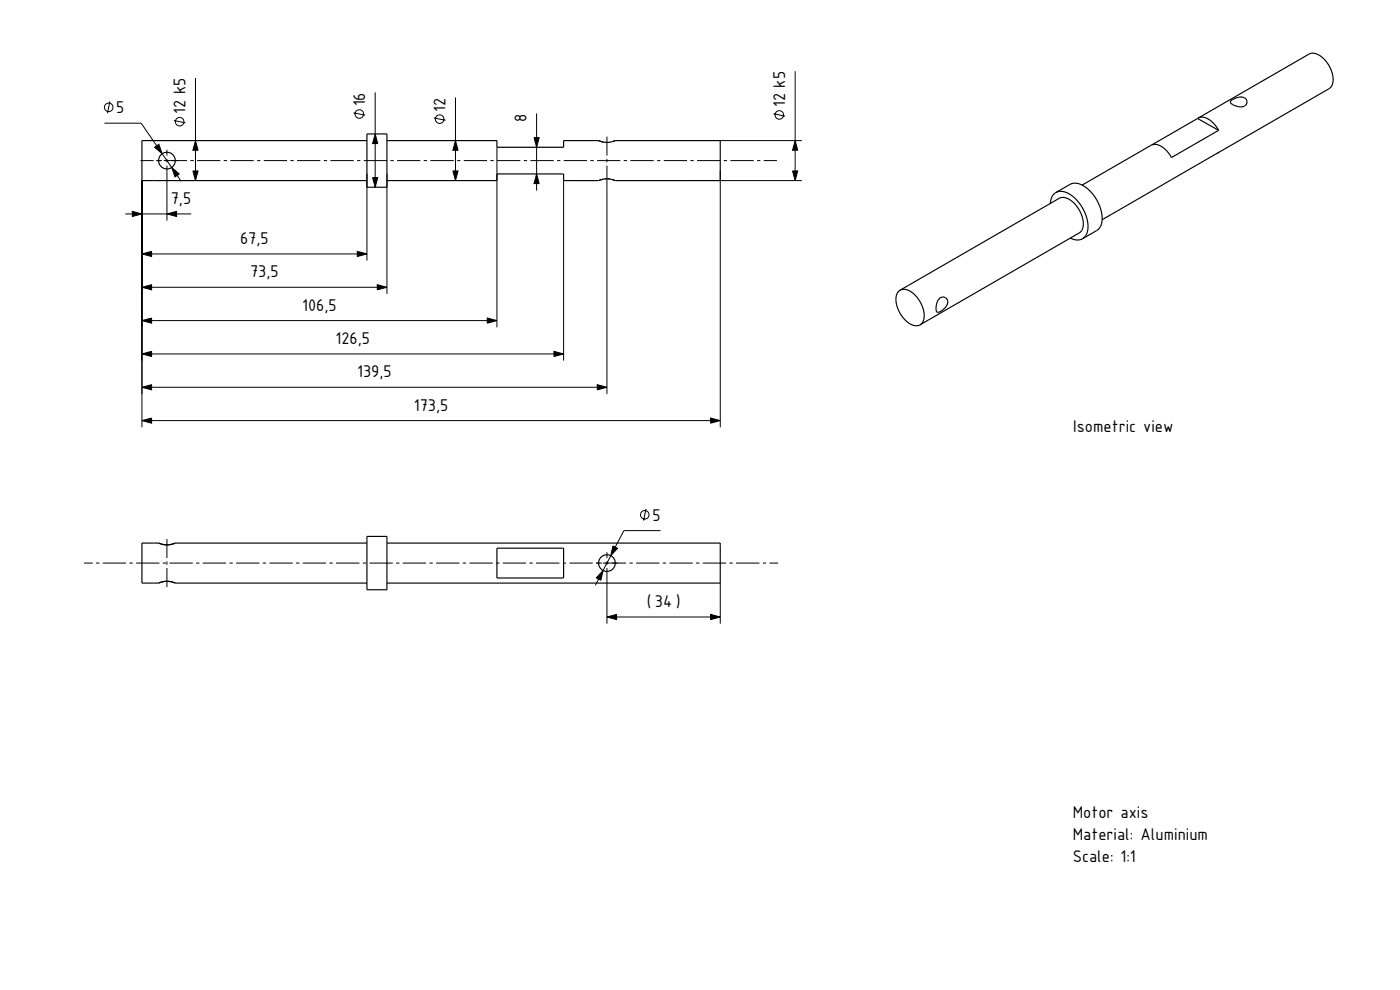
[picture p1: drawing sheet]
<svg xmlns="http://www.w3.org/2000/svg" width="420mm" height="297mm" viewBox="0 0 420 297" stroke-linecap="round" stroke-linejoin="round" font-family="sans-serif">
<g fill="none" stroke="#000" stroke-width=".3">
<path d="M31.3 36.9h11l4.7 6.8M33 30.4l-.7 3.5M52.1 36.2l3.5 .7M58.6 23.4v18.8M106.1 33.9l3.5 .7M112.6 27.7v12.5M130.1 35.4l3.5 .7M136.6 29.3v12.9M161 34v7.3M232 34.1l3.5 .7M238.5 21.4v20.8M42.2 48.2h3.9"/>
<path d="M42.6 54.2v74M46.4 44.2l1.3-.9 1 2.8zM46.8 48.2h1.8M48.7 46.1l2.8 4.1M49.1 48.2h7M50.1 44.9v1.8M50.1 47.7v1M50.1 49.7v16.5M51.5 50.2l2.3 2-1.3 .9zM53.1 52.6l1.2 1.8M57.1 48.2h1M57.9 51.3h1.5l-.8 2.9z"/>
<path d="M58.6 42.2l.8 2.9h-1.5zM58.6 45.1v6.2M59.1 48.2h7M67.1 48.2h1M69.1 48.2h7M77.1 48.2h1M79.1 48.2h7M87.1 48.2h1M89.1 48.2h7M97.1 48.2h1M99.1 48.2h7M107.1 48.2h1"/>
<path d="M109.1 48.2h7M110.1 52v26.2M111.8 53.3h1.5l-.7 2.9zM112.6 40.2l.7 2.9h-1.5zM112.6 43.1v10.2M116.1 52v36.2M117.1 48.2h1M119.1 48.2h7M127.1 48.2h1M129.1 48.2h7M135.9 51.3h1.5l-.8 2.9zM136.6 42.2l.8 2.9h-1.5z"/>
<path d="M136.6 45.1v6.2M137.1 48.2h1M139.1 48.2h7M147.1 48.2h1M149.1 44.2v54M149.1 48.2h7M157.1 48.2h1M159.1 48.2h7M160.2 41.3h1.6l-.8 2.9zM161 52.2l.8 2.9h-1.6zM161 44.2v8M161 55.1v2.1"/>
<path d="M167.1 48.2h1M169.1 54.2v54M169.1 48.2h7M177.1 48.2h1M179.1 48.2h7M182.1 41v5.7M182.1 47.7v1M182.1 49.7v68.5M187.1 48.2h1M189.1 48.2h7M197.1 48.2h1M199.1 48.2h7"/>
<path d="M207.1 48.2h1M209.1 48.2h7M216.1 51.1v77.1M216.1 54.2h24.4M216.1 42.2h24.4M217.1 48.2h1M219.1 48.2h7M227.1 48.2h1M229.1 48.2h4M237.8 51.3h1.5l-.8 2.9zM238.5 42.2l.8 2.9h-1.5zM238.5 45.1v6.2"/>
<path d="M37.6 64.2h2.1M39.7 63.4l2.9 .8-2.9 .8zM42.6 76.2l2.9-.8v1.6zM42.6 64.2h7.5M45.5 76.2h61.7M50.1 64.2l2.9-.8v1.6zM53 64.2h4.4M107.2 75.4l2.9 .8-2.9 .8zM42.6 86.2l2.9-.8v1.6zM42.6 96.2l2.9-.8v1.6zM45.5 86.2h67.7M45.5 96.2h100.7"/>
<path d="M113.2 85.4l2.9 .8-2.9 .8zM146.2 95.4l2.9 .8-2.9 .8zM42.6 106.2l2.9-.8v1.6zM42.6 116.2l2.9-.8v1.6zM45.5 106.2h120.7M45.5 116.2h133.7M166.2 105.4l2.9 .8-2.9 .8zM179.2 115.4l2.9 .8-2.9 .8zM42.6 126.2l2.9-.8v1.6zM45.5 126.2h167.7M213.2 125.4l2.9 .8-2.9 .8zM193.8 152.7l-.7 3.5"/>
<path d="M198.2 159.2h-11l-2.6 4.9M25.2 168.9h2.6M28.8 168.9h1M30.8 168.9h7M38.8 168.9h1M40.8 168.9h7M48.8 168.9h1M50.1 161.7v5.7M50.1 168.4v1M50.1 170.4v5.7M50.8 168.9h7M58.8 168.9h1"/>
<path d="M60.8 168.9h7M68.8 168.9h1M70.8 168.9h7M78.8 168.9h1M80.8 168.9h7M88.8 168.9h1M90.8 168.9h7M98.8 168.9h1M100.8 168.9h7M108.8 168.9h1M110.8 168.9h7M118.8 168.9h1"/>
<path d="M120.8 168.9h7M128.8 168.9h1M130.8 168.9h7M138.8 168.9h1M140.8 168.9h7M148.8 168.9h1M150.8 168.9h7M158.8 168.9h1M160.8 168.9h7M168.8 168.9h1M170.8 168.9h7M178.8 168.9h1.8"/>
<path d="M179.6 173.7l-1 1.9M180.8 168.9h7M180.9 171.1l-.6 3-1.4-.7zM182.1 165.7v1.7M182.1 168.4v1M182.1 170.4v16.7M183.2 166.7l-2.3 4.4M183.9 163.8l1.4 .7-2.1 2.2zM188.8 168.9h1M190.8 168.9h7M198.8 168.9h1M200.8 168.9h7"/>
<path d="M208.8 168.9h1M210.8 168.9h7M216.1 174.9v12.2M218.8 168.9h1M220.8 168.9h7M228.8 168.9h1M230.8 168.9h2.6M182.1 185.1l2.9-.8v1.6zM185 185.1h28.2M213.2 184.3l2.9 .8-2.9 .8z"/>
<circle cx="32.6" cy="32.2" r="1.28"/>
<circle cx="53.9" cy="36.5" r="1.28"/>
<circle cx="107.8" cy="34.2" r="1.28"/>
<circle cx="131.9" cy="35.7" r="1.28"/>
<circle cx="233.8" cy="34.5" r="1.28"/>
<circle cx="193.4" cy="154.4" r="1.28"/>
</g>
<g fill="none" stroke="#000" stroke-width=".35">
<path d="M359.3 35.6l-13.8 7.9M359.3 35.6l6.3 3.5M359.5 35.4l33.2-19.2a4.4 4.4 0 0 1 5.1 2.2l1.1 1.7 .7 1.8a4 4 0 0 1-.9 4.7l-33.2 19.2M359.5 35.4l-.2 .2M359.5 35.4a4.5 4.5 0 0 1 5.1 2.2l1 1.5M365.6 39.1l-14.1 8.2-1.5-2a4.1 4.1 0 0 0-4.7-1.7l-20.7 11.9M369.1 30.6h.1M369.3 30.2a3.8 3.8 0 0 1 4.4-.6 1.51 1.51 0 0 1 .2 1.8 1.51 1.51 0 0 1-1.7 .7 3.3 3.3 0 0 1-3.1-1.5zM110.1 42.2h-67.5v12h67.5M110.1 40.2h6v16h-6zM116.1 42.2h33v2h20v-2h10.5l.7 .2M180.3 42.4l1.8 .3"/>
<path d="M180.3 42.4l.7 .2M180.3 53.9l1.8-.3 1.8 .3M180.3 53.9l-.5 .2M180.3 53.9l-.7 .3h-10.5v-2h-20v2h-33M180.8 53.8l-.5 .1M181.6 42.7h.5M181.9 53.6l-.5 .1M182.3 53.6l.7 .1M183.7 53.9h.2M183.9 42.4l.7-.2h31.5v12h-31.5l-.7-.3M183.9 42.4l-1.8 .3M183.9 53.9l.5 .2"/>
<path d="M183.9 42.4l-.1 .1M316.8 57.8l4.2-2.5a5.5 5.5 0 0 1 6.2 2.2l1.8 2.4 1.1 2.4 .5 2.7-.2 2.3a3.2 3.2 0 0 1-1.4 1.9l-4.2 2.4M316.8 57.8a3.8 3.8 0 0 0-1.7 3.2M316.8 57.8a5.5 5.5 0 0 1 6.2 2.2l2.2 3.2 1.1 3.4 .1 1.7-.2 1.4-.6 1.1-.8 .8M365.5 45.8l.2-.1-35.1 20.2M365.5 45.8l-.2 .1M321.1 71.4l.7 .3a3.4 3.4 0 0 0 3-.1M270 87.1a4.4 4.4 0 0 1 5.1 2.1l1.1 1.7 .7 1.6a4.2 4.2 0 0 1-.9 5M270 87.1a4.5 4.5 0 0 0-.6 5.6l.8 1.5 1.2 1.6a4.1 4.1 0 0 0 4.6 1.7M270 87.1l47.8-27.6a4.4 4.4 0 0 1 5 2.1l1.1 1.7 .8 1.8a4.1 4.1 0 0 1-.9 4.8l-47.8 27.6M281.9 89.5a1.57 1.57 0 0 1 2.2 .2 1.57 1.57 0 0 1-.3 2.2 2.84 2.84 0 0 1-2.8 1.6 4.1 4.1 0 0 1 .9-4zM47.6 174.9a6 6 0 0 1 5 0"/>
<path d="M47.6 162.9a6 6 0 0 0 5 0M47.6 162.9h-5v12h5M52.6 162.9h57.5M52.6 174.9h57.5M110.1 160.9h6v16h-6zM116.1 162.9h100v12h-100M149.1 164.5h20v8.9h-20z"/>
<circle cx="50.1" cy="48.2" r="2.5"/>
<circle cx="182.1" cy="168.9" r="2.5"/>
</g>
<g fill="#000">
<path d="M46.4 44.2l1.3-.9 1 2.8z" fill-rule="evenodd"/>
<path d="M51.5 50.2l2.3 2-1.3 .9z" fill-rule="evenodd"/>
<path d="M57.9 51.3h1.5l-.8 2.9z" fill-rule="evenodd"/>
<path d="M58.6 42.2l.8 2.9h-1.5z" fill-rule="evenodd"/>
<path d="M111.8 53.3h1.5l-.7 2.9z" fill-rule="evenodd"/>
<path d="M112.6 40.2l.7 2.9h-1.5z" fill-rule="evenodd"/>
<path d="M135.9 51.3h1.5l-.8 2.9z" fill-rule="evenodd"/>
<path d="M136.6 42.2l.8 2.9h-1.5z" fill-rule="evenodd"/>
<path d="M160.2 41.3h1.6l-.8 2.9z" fill-rule="evenodd"/>
<path d="M161 52.2l.8 2.9h-1.6z" fill-rule="evenodd"/>
<path d="M237.8 51.3h1.5l-.8 2.9z" fill-rule="evenodd"/>
<path d="M238.5 42.2l.8 2.9h-1.5z" fill-rule="evenodd"/>
<path d="M39.7 63.4l2.9 .8-2.9 .8z" fill-rule="evenodd"/>
<path d="M42.6 76.2l2.9-.8v1.6z" fill-rule="evenodd"/>
<path d="M50.1 64.2l2.9-.8v1.6z" fill-rule="evenodd"/>
<path d="M107.2 75.4l2.9 .8-2.9 .8z" fill-rule="evenodd"/>
<path d="M42.6 86.2l2.9-.8v1.6z" fill-rule="evenodd"/>
<path d="M42.6 96.2l2.9-.8v1.6z" fill-rule="evenodd"/>
<path d="M113.2 85.4l2.9 .8-2.9 .8z" fill-rule="evenodd"/>
<path d="M146.2 95.4l2.9 .8-2.9 .8z" fill-rule="evenodd"/>
<path d="M42.6 106.2l2.9-.8v1.6z" fill-rule="evenodd"/>
<path d="M42.6 116.2l2.9-.8v1.6z" fill-rule="evenodd"/>
<path d="M166.2 105.4l2.9 .8-2.9 .8z" fill-rule="evenodd"/>
<path d="M179.2 115.4l2.9 .8-2.9 .8z" fill-rule="evenodd"/>
<path d="M42.6 126.2l2.9-.8v1.6z" fill-rule="evenodd"/>
<path d="M213.2 125.4l2.9 .8-2.9 .8z" fill-rule="evenodd"/>
<path d="M180.9 171.1l-.6 3-1.4-.7z" fill-rule="evenodd"/>
<path d="M183.9 163.8l1.4 .7-2.1 2.2z" fill-rule="evenodd"/>
<path d="M182.1 185.1l2.9-.8v1.6z" fill-rule="evenodd"/>
<path d="M213.2 184.3l2.9 .8-2.9 .8z" fill-rule="evenodd"/>
</g>
<g font-size="4.9">
<text x="34.9" y="33.9">5</text>
<text x="55.6" y="34.2" transform="rotate(-90 55.6 34.2)">12 k5</text>
<text x="109.6" y="31.9" transform="rotate(-90 109.6 31.9)">16</text>
<text x="133.6" y="33.5" transform="rotate(-90 133.6 33.5)">12</text>
<text x="235.5" y="32.2" transform="rotate(-90 235.5 32.2)">12 k5</text>
<text x="158" y="36.5" transform="rotate(-90 158 36.5)">8</text>
<text x="51.2" y="61.2">7,5</text>
<text x="72" y="73.2">67,5</text>
<text x="75" y="83.2">73,5</text>
<text x="90.7" y="93.2">106,5</text>
<text x="100.7" y="103.2">126,5</text>
<text x="107.2" y="113.2">139,5</text>
<text x="124.2" y="123.2">173,5</text>
<text x="322" y="129.5">Isometric view</text>
<text x="195.7" y="156.2">5</text>
<text x="194.1" y="182.1">( 34 )</text>
<text x="321.8" y="245.3">Motor axis</text>
<text x="321.8" y="251.9">Material: Aluminium</text>
<text x="321.8" y="258.6">Scale: 1:1</text>
</g>
</svg>
